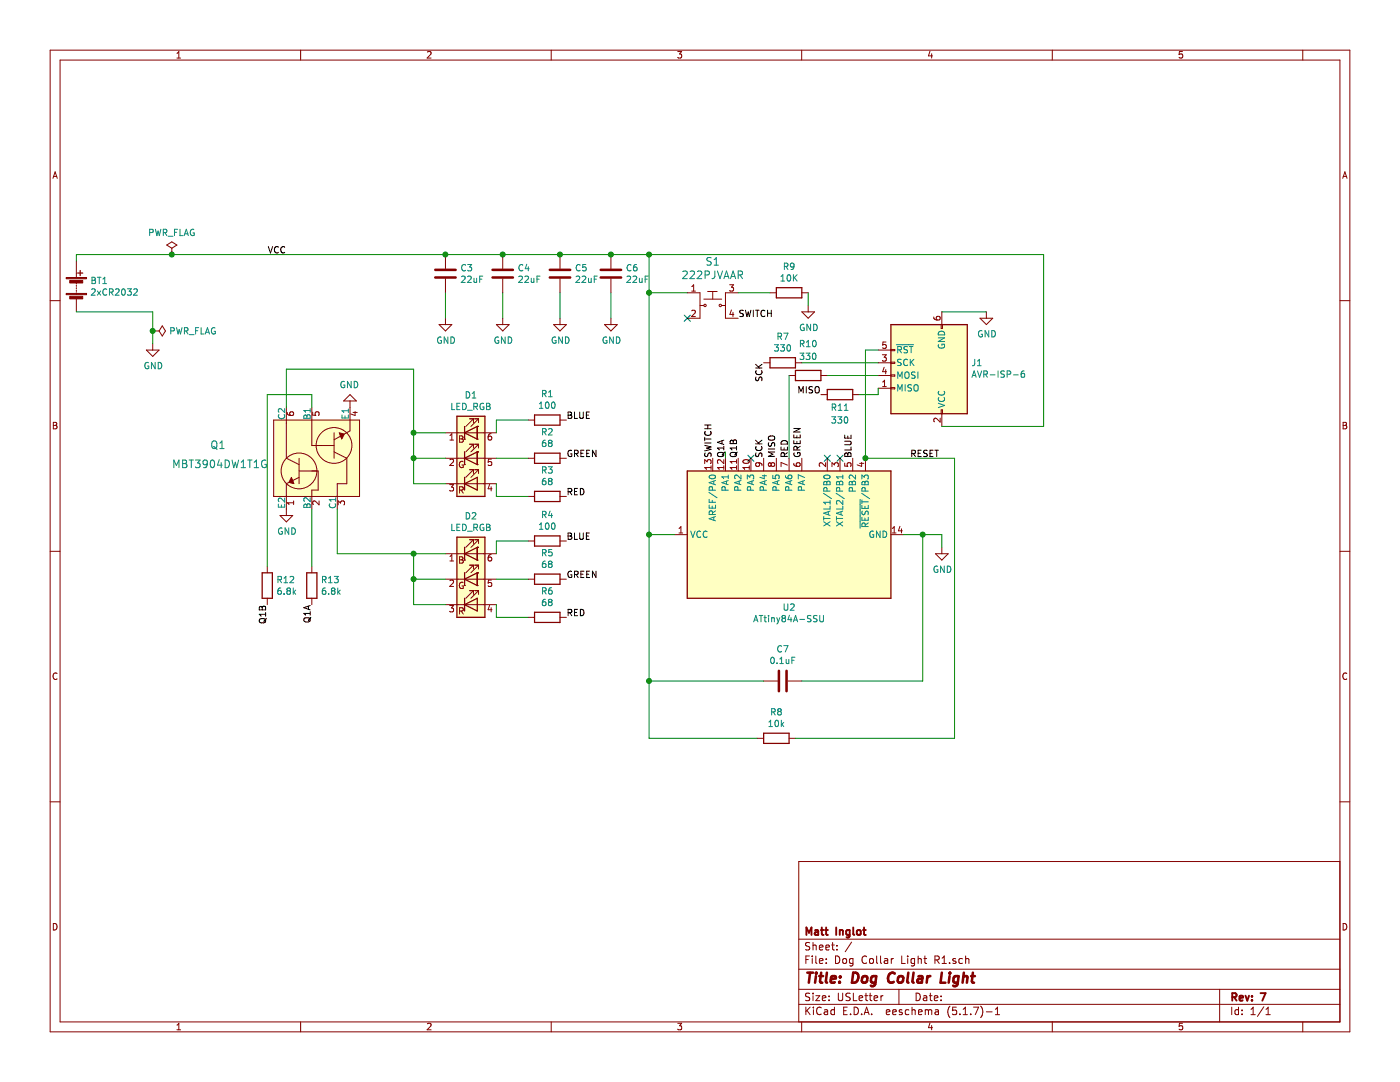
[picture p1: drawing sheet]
EESchema Schematic File Version 4
EELAYER 30 0
EELAYER END
$Descr USLetter 11000 8500
encoding utf-8
Sheet 1 1
Title "Dog Collar Light"
Date ""
Rev "7"
Comp "Matt Inglot"
Comment1 "Licensed under CC-BY-SA-4.0"
Comment2 ""
Comment3 ""
Comment4 ""
$EndDescr
$Comp
L Device:C C6
U 1 1
P 4800 2150
F 0 "C6" H 4915 2196 50  0000 L CNN
F 1 "22uF" H 4915 2105 50  0000 L CNN
F 2 "Capacitor_SMD:C_0805_2012Metric_Pad1.15x1.40mm_HandSolder" H 4838 2000 50  0001 C CNN
F 3 "~" H 4800 2150 50  0001 C CNN
	1    4800 2150
	1    0    0    -1  
$EndComp
$Comp
L power:GND #PWR011
U 1 1
P 4800 2500
F 0 "#PWR011" H 4800 2250 50  0001 C CNN
F 1 "GND" H 4805 2327 50  0000 C CNN
F 2 "" H 4800 2500 50  0001 C CNN
F 3 "" H 4800 2500 50  0001 C CNN
	1    4800 2500
	1    0    0    -1  
$EndComp
Wire Wire Line
	4800 2300 4800 2500
$Comp
L power:GND #PWR014
U 1 1
P 7750 2450
F 0 "#PWR014" H 7750 2200 50  0001 C CNN
F 1 "GND" H 7755 2277 50  0000 C CNN
F 2 "" H 7750 2450 50  0001 C CNN
F 3 "" H 7750 2450 50  0001 C CNN
	1    7750 2450
	1    0    0    -1  
$EndComp
$Comp
L Device:R R11
U 1 1
P 6600 3100
F 0 "R11" V 6700 3100 50  0000 C CNN
F 1 "330" V 6800 3100 50  0000 C CNN
F 2 "Resistor_SMD:R_0805_2012Metric_Pad1.15x1.40mm_HandSolder" V 6530 3100 50  0001 C CNN
F 3 "~" H 6600 3100 50  0001 C CNN
	1    6600 3100
	0    1    1    0   
$EndComp
$Comp
L MCU_Microchip_ATtiny:ATtiny84A-SSU U2
U 1 1
P 6200 4200
F 0 "U2" V 5625 4200 50  0000 C CNN
F 1 "ATtiny84A-SSU" V 5534 4200 50  0000 C CNN
F 2 "Package_SO:SOIC-14_3.9x8.7mm_P1.27mm" H 6200 4200 50  0001 C CIN
F 3 "http://ww1.microchip.com/downloads/en/DeviceDoc/doc8183.pdf" H 6200 4200 50  0001 C CNN
	1    6200 4200
	0    -1   -1   0   
$EndComp
$Comp
L Device:C C7
U 1 1
P 6150 5350
F 0 "C7" V 5898 5350 50  0000 C CNN
F 1 "0.1uF" V 5989 5350 50  0000 C CNN
F 2 "Capacitor_SMD:C_0805_2012Metric_Pad1.15x1.40mm_HandSolder" H 6188 5200 50  0001 C CNN
F 3 "~" H 6150 5350 50  0001 C CNN
	1    6150 5350
	0    1    1    0   
$EndComp
Wire Wire Line
	7250 4200 7250 5350
Wire Wire Line
	7250 5350 6300 5350
Wire Wire Line
	6000 5350 5100 5350
Wire Wire Line
	5100 4200 5300 4200
$Comp
L Device:R R8
U 1 1
P 6100 5800
F 0 "R8" V 5893 5800 50  0000 C CNN
F 1 "10k" V 5984 5800 50  0000 C CNN
F 2 "Resistor_SMD:R_0805_2012Metric_Pad1.15x1.40mm_HandSolder" V 6030 5800 50  0001 C CNN
F 3 "~" H 6100 5800 50  0001 C CNN
	1    6100 5800
	0    1    1    0   
$EndComp
Wire Wire Line
	6800 3600 7500 3600
Wire Wire Line
	7500 3600 7500 5800
Wire Wire Line
	7500 5800 6250 5800
Wire Wire Line
	5950 5800 5100 5800
Wire Wire Line
	5100 4200 5100 5350
Connection ~ 5100 5350
Wire Wire Line
	5100 5350 5100 5800
Wire Wire Line
	6800 2750 6900 2750
Connection ~ 6800 3600
Connection ~ 5100 4200
Wire Wire Line
	6800 3600 6800 2750
$Comp
L Device:R R7
U 1 1
P 6150 2850
F 0 "R7" V 5943 2850 50  0000 C CNN
F 1 "330" V 6034 2850 50  0000 C CNN
F 2 "Resistor_SMD:R_0805_2012Metric_Pad1.15x1.40mm_HandSolder" V 6080 2850 50  0001 C CNN
F 3 "~" H 6150 2850 50  0001 C CNN
	1    6150 2850
	0    1    1    0   
$EndComp
Wire Wire Line
	6900 3100 6900 3050
Wire Wire Line
	6900 2850 6300 2850
Wire Wire Line
	6500 2950 6900 2950
$Comp
L Device:R R10
U 1 1
P 6350 2950
F 0 "R10" V 6100 2950 50  0000 C CNN
F 1 "330" V 6200 2950 50  0000 C CNN
F 2 "Resistor_SMD:R_0805_2012Metric_Pad1.15x1.40mm_HandSolder" V 6280 2950 50  0001 C CNN
F 3 "~" H 6350 2950 50  0001 C CNN
	1    6350 2950
	0    1    1    0   
$EndComp
$Comp
L power:GND #PWR013
U 1 1
P 7400 4300
F 0 "#PWR013" H 7400 4050 50  0001 C CNN
F 1 "GND" H 7405 4127 50  0000 C CNN
F 2 "" H 7400 4300 50  0001 C CNN
F 3 "" H 7400 4300 50  0001 C CNN
	1    7400 4300
	1    0    0    -1  
$EndComp
Wire Wire Line
	7400 4300 7400 4200
Wire Wire Line
	7100 4200 7250 4200
Connection ~ 7250 4200
Wire Wire Line
	7250 4200 7400 4200
$Comp
L Connector:AVR-ISP-6 J1
U 1 1
P 7300 2850
F 0 "J1" H 6970 2854 50  0000 R CNN
F 1 "AVR-ISP-6" H 6970 2945 50  0000 R CNN
F 2 "Connector_PinHeader_2.54mm:PinHeader_2x03_P2.54mm_Vertical" V 7050 2900 50  0001 C CNN
F 3 " ~" H 6025 2300 50  0001 C CNN
	1    7300 2850
	-1   0    0    1   
$EndComp
$Comp
L Device:LED_BGR D1
U 1 1
P 3700 3600
F 0 "D1" H 3700 4097 50  0000 C CNN
F 1 "LED_RGB" H 3700 4006 50  0000 C CNN
F 2 "mi-footprint:LED_Cree-SLV6A" H 3700 3550 50  0001 C CNN
F 3 "~" H 3700 3550 50  0001 C CNN
	1    3700 3600
	1    0    0    -1  
$EndComp
$Comp
L Device:LED_BGR D2
U 1 1
P 3700 4550
F 0 "D2" H 3700 5047 50  0000 C CNN
F 1 "LED_RGB" H 3700 4956 50  0000 C CNN
F 2 "mi-footprint:LED_Cree-SLV6A" H 3700 4500 50  0001 C CNN
F 3 "~" H 3700 4500 50  0001 C CNN
	1    3700 4550
	1    0    0    -1  
$EndComp
$Comp
L Device:R R1
U 1 1
P 4300 3300
F 0 "R1" V 4093 3300 50  0000 C CNN
F 1 "100" V 4184 3300 50  0000 C CNN
F 2 "Resistor_SMD:R_0805_2012Metric_Pad1.15x1.40mm_HandSolder" V 4230 3300 50  0001 C CNN
F 3 "~" H 4300 3300 50  0001 C CNN
	1    4300 3300
	0    1    1    0   
$EndComp
$Comp
L Device:R R2
U 1 1
P 4300 3600
F 0 "R2" V 4093 3600 50  0000 C CNN
F 1 "68" V 4184 3600 50  0000 C CNN
F 2 "Resistor_SMD:R_0805_2012Metric_Pad1.15x1.40mm_HandSolder" V 4230 3600 50  0001 C CNN
F 3 "~" H 4300 3600 50  0001 C CNN
	1    4300 3600
	0    1    1    0   
$EndComp
$Comp
L Device:R R3
U 1 1
P 4300 3900
F 0 "R3" V 4093 3900 50  0000 C CNN
F 1 "68" V 4184 3900 50  0000 C CNN
F 2 "Resistor_SMD:R_0805_2012Metric_Pad1.15x1.40mm_HandSolder" V 4230 3900 50  0001 C CNN
F 3 "~" H 4300 3900 50  0001 C CNN
	1    4300 3900
	0    1    1    0   
$EndComp
$Comp
L Device:R R4
U 1 1
P 4300 4250
F 0 "R4" V 4093 4250 50  0000 C CNN
F 1 "100" V 4184 4250 50  0000 C CNN
F 2 "Resistor_SMD:R_0805_2012Metric_Pad1.15x1.40mm_HandSolder" V 4230 4250 50  0001 C CNN
F 3 "~" H 4300 4250 50  0001 C CNN
	1    4300 4250
	0    1    1    0   
$EndComp
$Comp
L Device:R R5
U 1 1
P 4300 4550
F 0 "R5" V 4093 4550 50  0000 C CNN
F 1 "68" V 4184 4550 50  0000 C CNN
F 2 "Resistor_SMD:R_0805_2012Metric_Pad1.15x1.40mm_HandSolder" V 4230 4550 50  0001 C CNN
F 3 "~" H 4300 4550 50  0001 C CNN
	1    4300 4550
	0    1    1    0   
$EndComp
$Comp
L Device:R R6
U 1 1
P 4300 4850
F 0 "R6" V 4093 4850 50  0000 C CNN
F 1 "68" V 4184 4850 50  0000 C CNN
F 2 "Resistor_SMD:R_0805_2012Metric_Pad1.15x1.40mm_HandSolder" V 4230 4850 50  0001 C CNN
F 3 "~" H 4300 4850 50  0001 C CNN
	1    4300 4850
	0    1    1    0   
$EndComp
$Comp
L dk_Transistors-Bipolar-BJT-Arrays:MBT3904DW1T1G Q1
U 1 1
P 2450 3600
F 0 "Q1" H 3250 3500 60  0000 R CNN
F 1 "MBT3904DW1T1G" H 3550 3650 60  0000 R CNN
F 2 "digikey-footprints:SOT-363" H 2650 3800 60  0001 L CNN
F 3 "http://www.onsemi.com/pub/Collateral/MBT3904DW1T1-D.PDF" H 2650 3900 60  0001 L CNN
F 4 "MBT3904DW1T1GOSCT-ND" H 2650 4000 60  0001 L CNN "Digi-Key_PN"
F 5 "MBT3904DW1T1G" H 2650 4100 60  0001 L CNN "MPN"
F 6 "Discrete Semiconductor Products" H 2650 4200 60  0001 L CNN "Category"
F 7 "Transistors - Bipolar (BJT) - Arrays" H 2650 4300 60  0001 L CNN "Family"
F 8 "http://www.onsemi.com/pub/Collateral/MBT3904DW1T1-D.PDF" H 2650 4400 60  0001 L CNN "DK_Datasheet_Link"
F 9 "/product-detail/en/on-semiconductor/MBT3904DW1T1G/MBT3904DW1T1GOSCT-ND/918012" H 2650 4500 60  0001 L CNN "DK_Detail_Page"
F 10 "TRANS 2NPN 40V 0.2A SC88" H 2650 4600 60  0001 L CNN "Description"
F 11 "ON Semiconductor" H 2650 4700 60  0001 L CNN "Manufacturer"
F 12 "Active" H 2650 4800 60  0001 L CNN "Status"
	1    2450 3600
	-1   0    0    1   
$EndComp
Wire Wire Line
	3500 3400 3250 3400
Wire Wire Line
	3250 2900 2250 2900
Wire Wire Line
	2250 2900 2250 3200
Wire Wire Line
	3500 3600 3250 3600
Wire Wire Line
	3250 2900 3250 3400
Connection ~ 3250 3400
Wire Wire Line
	3250 3400 3250 3600
Wire Wire Line
	3500 3800 3250 3800
Wire Wire Line
	3250 3800 3250 3600
Connection ~ 3250 3600
Wire Wire Line
	2650 4350 2650 4000
Wire Wire Line
	2650 4350 3250 4350
Wire Wire Line
	3500 4550 3250 4550
Wire Wire Line
	3250 4550 3250 4350
Connection ~ 3250 4350
Wire Wire Line
	3250 4350 3500 4350
Wire Wire Line
	3500 4750 3250 4750
Wire Wire Line
	3250 4750 3250 4550
Connection ~ 3250 4550
$Comp
L power:GND #PWR04
U 1 1
P 2250 4000
F 0 "#PWR04" H 2250 3750 50  0001 C CNN
F 1 "GND" H 2255 3827 50  0000 C CNN
F 2 "" H 2250 4000 50  0001 C CNN
F 3 "" H 2250 4000 50  0001 C CNN
	1    2250 4000
	1    0    0    -1  
$EndComp
$Comp
L power:GND #PWR06
U 1 1
P 2750 3200
F 0 "#PWR06" H 2750 2950 50  0001 C CNN
F 1 "GND" H 2755 3027 50  0000 C CNN
F 2 "" H 2750 3200 50  0001 C CNN
F 3 "" H 2750 3200 50  0001 C CNN
	1    2750 3200
	-1   0    0    1   
$EndComp
Wire Wire Line
	4150 3300 3900 3300
Wire Wire Line
	3900 3300 3900 3400
Wire Wire Line
	4150 3900 3900 3900
Wire Wire Line
	3900 3900 3900 3800
Wire Wire Line
	4150 3600 3900 3600
Wire Wire Line
	4150 4250 3900 4250
Wire Wire Line
	3900 4250 3900 4350
Wire Wire Line
	4150 4850 3900 4850
Wire Wire Line
	3900 4850 3900 4750
Wire Wire Line
	4150 4550 3900 4550
Wire Wire Line
	5700 3600 5700 3550
Wire Wire Line
	2100 3100 2450 3100
Wire Wire Line
	2450 3100 2450 3200
$Comp
L Device:Battery BT1
U 1 1
P 600 2250
F 0 "BT1" H 708 2296 50  0000 L CNN
F 1 "2xCR2032" H 708 2205 50  0000 L CNN
F 2 "mi-footprint:BatteryHolder_Keystone_3024" V 600 2310 50  0001 C CNN
F 3 "~" V 600 2310 50  0001 C CNN
	1    600  2250
	1    0    0    -1  
$EndComp
Wire Wire Line
	600  2050 600  2000
$Comp
L Device:R R9
U 1 1
P 6200 2300
F 0 "R9" V 5993 2300 50  0000 C CNN
F 1 "10K" V 6084 2300 50  0000 C CNN
F 2 "Resistor_SMD:R_0805_2012Metric_Pad1.15x1.40mm_HandSolder" V 6130 2300 50  0001 C CNN
F 3 "~" H 6200 2300 50  0001 C CNN
	1    6200 2300
	0    1    1    0   
$EndComp
$Comp
L power:GND #PWR012
U 1 1
P 6350 2400
F 0 "#PWR012" H 6350 2150 50  0001 C CNN
F 1 "GND" H 6355 2227 50  0000 C CNN
F 2 "" H 6350 2400 50  0001 C CNN
F 3 "" H 6350 2400 50  0001 C CNN
	1    6350 2400
	1    0    0    -1  
$EndComp
Wire Wire Line
	6350 2300 6350 2400
Wire Wire Line
	7750 2450 7400 2450
Wire Wire Line
	5100 2000 5100 2300
$Comp
L dk_Tactile-Switches:1825910-6 S1
U 1 1
P 5600 2400
F 0 "S1" H 5600 2747 60  0000 C CNN
F 1 "222PJVAAR" H 5600 2641 60  0000 C CNN
F 2 "mi-footprint:Switch_222PJVAAR" H 5800 2600 60  0001 L CNN
F 3 "https://www.te.com/commerce/DocumentDelivery/DDEController?Action=srchrtrv&DocNm=1825910&DocType=Customer+Drawing&DocLang=English" H 5800 2700 60  0001 L CNN
F 4 "450-1650-ND" H 5800 2800 60  0001 L CNN "Digi-Key_PN"
F 5 "1825910-6" H 5800 2900 60  0001 L CNN "MPN"
F 6 "Switches" H 5800 3000 60  0001 L CNN "Category"
F 7 "Tactile Switches" H 5800 3100 60  0001 L CNN "Family"
F 8 "https://www.te.com/commerce/DocumentDelivery/DDEController?Action=srchrtrv&DocNm=1825910&DocType=Customer+Drawing&DocLang=English" H 5800 3200 60  0001 L CNN "DK_Datasheet_Link"
F 9 "/product-detail/en/te-connectivity-alcoswitch-switches/1825910-6/450-1650-ND/1632536" H 5800 3300 60  0001 L CNN "DK_Detail_Page"
F 10 "SWITCH TACTILE SPST-NO 0.05A 24V" H 5800 3400 60  0001 L CNN "Description"
F 11 "TE Connectivity ALCOSWITCH Switches" H 5800 3500 60  0001 L CNN "Manufacturer"
F 12 "Active" H 5800 3600 60  0001 L CNN "Status"
	1    5600 2400
	1    0    0    -1  
$EndComp
Wire Wire Line
	6050 2300 5800 2300
Wire Wire Line
	5400 2300 5100 2300
Connection ~ 5100 2300
Wire Wire Line
	4800 2000 5100 2000
$Comp
L Device:C C5
U 1 1
P 4400 2150
F 0 "C5" H 4515 2196 50  0000 L CNN
F 1 "22uF" H 4515 2105 50  0000 L CNN
F 2 "Capacitor_SMD:C_0805_2012Metric_Pad1.15x1.40mm_HandSolder" H 4438 2000 50  0001 C CNN
F 3 "~" H 4400 2150 50  0001 C CNN
	1    4400 2150
	1    0    0    -1  
$EndComp
$Comp
L power:GND #PWR010
U 1 1
P 4400 2500
F 0 "#PWR010" H 4400 2250 50  0001 C CNN
F 1 "GND" H 4405 2327 50  0000 C CNN
F 2 "" H 4400 2500 50  0001 C CNN
F 3 "" H 4400 2500 50  0001 C CNN
	1    4400 2500
	1    0    0    -1  
$EndComp
Wire Wire Line
	4400 2300 4400 2500
Connection ~ 4800 2000
Connection ~ 4400 2000
Wire Wire Line
	4400 2000 4800 2000
$Comp
L Device:C C3
U 1 1
P 3500 2150
F 0 "C3" H 3615 2196 50  0000 L CNN
F 1 "22uF" H 3615 2105 50  0000 L CNN
F 2 "Capacitor_SMD:C_0805_2012Metric_Pad1.15x1.40mm_HandSolder" H 3538 2000 50  0001 C CNN
F 3 "~" H 3500 2150 50  0001 C CNN
	1    3500 2150
	1    0    0    -1  
$EndComp
$Comp
L power:GND #PWR08
U 1 1
P 3500 2500
F 0 "#PWR08" H 3500 2250 50  0001 C CNN
F 1 "GND" H 3505 2327 50  0000 C CNN
F 2 "" H 3500 2500 50  0001 C CNN
F 3 "" H 3500 2500 50  0001 C CNN
	1    3500 2500
	1    0    0    -1  
$EndComp
Wire Wire Line
	3500 2300 3500 2500
$Comp
L Device:R R13
U 1 1
P 2450 4600
F 0 "R13" H 2520 4646 50  0000 L CNN
F 1 "6.8k" H 2520 4555 50  0000 L CNN
F 2 "Resistor_SMD:R_0805_2012Metric_Pad1.15x1.40mm_HandSolder" V 2380 4600 50  0001 C CNN
F 3 "~" H 2450 4600 50  0001 C CNN
	1    2450 4600
	1    0    0    -1  
$EndComp
Wire Wire Line
	2450 4000 2450 4450
$Comp
L Device:R R12
U 1 1
P 2100 4600
F 0 "R12" H 2170 4646 50  0000 L CNN
F 1 "6.8k" H 2170 4555 50  0000 L CNN
F 2 "Resistor_SMD:R_0805_2012Metric_Pad1.15x1.40mm_HandSolder" V 2030 4600 50  0001 C CNN
F 3 "~" H 2100 4600 50  0001 C CNN
	1    2100 4600
	1    0    0    -1  
$EndComp
Wire Wire Line
	2100 3100 2100 4450
Wire Wire Line
	6900 3100 6750 3100
NoConn ~ 6500 3600
NoConn ~ 6600 3600
NoConn ~ 5900 3600
NoConn ~ 5400 2500
$Comp
L power:PWR_FLAG #FLG0101
U 1 1
P 1350 2000
F 0 "#FLG0101" H 1350 2075 50  0001 C CNN
F 1 "PWR_FLAG" H 1350 2173 50  0000 C CNN
F 2 "" H 1350 2000 50  0001 C CNN
F 3 "~" H 1350 2000 50  0001 C CNN
	1    1350 2000
	1    0    0    -1  
$EndComp
Connection ~ 1350 2000
Wire Wire Line
	1200 2450 600  2450
$Comp
L power:GND #PWR0101
U 1 1
P 1200 2700
F 0 "#PWR0101" H 1200 2450 50  0001 C CNN
F 1 "GND" H 1205 2527 50  0000 C CNN
F 2 "" H 1200 2700 50  0001 C CNN
F 3 "" H 1200 2700 50  0001 C CNN
	1    1200 2700
	1    0    0    -1  
$EndComp
Wire Wire Line
	1200 2450 1200 2600
$Comp
L power:PWR_FLAG #FLG0102
U 1 1
P 1200 2600
F 0 "#FLG0102" H 1200 2675 50  0001 C CNN
F 1 "PWR_FLAG" V 1200 2728 50  0000 L CNN
F 2 "" H 1200 2600 50  0001 C CNN
F 3 "~" H 1200 2600 50  0001 C CNN
	1    1200 2600
	0    1    1    0   
$EndComp
Connection ~ 1200 2600
Wire Wire Line
	1200 2600 1200 2700
Connection ~ 3950 2000
Wire Wire Line
	3950 2000 4400 2000
Wire Wire Line
	3950 2300 3950 2500
$Comp
L power:GND #PWR09
U 1 1
P 3950 2500
F 0 "#PWR09" H 3950 2250 50  0001 C CNN
F 1 "GND" H 3955 2327 50  0000 C CNN
F 2 "" H 3950 2500 50  0001 C CNN
F 3 "" H 3950 2500 50  0001 C CNN
	1    3950 2500
	1    0    0    -1  
$EndComp
$Comp
L Device:C C4
U 1 1
P 3950 2150
F 0 "C4" H 4065 2196 50  0000 L CNN
F 1 "22uF" H 4065 2105 50  0000 L CNN
F 2 "Capacitor_SMD:C_0805_2012Metric_Pad1.15x1.40mm_HandSolder" H 3988 2000 50  0001 C CNN
F 3 "~" H 3950 2150 50  0001 C CNN
	1    3950 2150
	1    0    0    -1  
$EndComp
Connection ~ 3500 2000
Wire Wire Line
	3500 2000 3950 2000
Wire Wire Line
	600  2000 1350 2000
Wire Wire Line
	1350 2000 3500 2000
Text Label 6700 3600 1    50   ~ 0
BLUE
Text Label 4450 3300 0    50   ~ 0
BLUE
Text Label 4450 4250 0    50   ~ 0
BLUE
Text Label 4450 3600 0    50   ~ 0
GREEN
Text Label 6300 3600 1    50   ~ 0
GREEN
Text Label 4450 4550 0    50   ~ 0
GREEN
Text Label 4450 3900 0    50   ~ 0
RED
Wire Wire Line
	6200 2950 6200 3600
Text Label 6200 3600 1    50   ~ 0
RED
Text Label 4450 4850 0    50   ~ 0
RED
Text Label 6450 3100 2    50   ~ 0
MISO
Text Label 6100 3600 1    50   ~ 0
MISO
Text Label 6000 2850 3    50   ~ 0
SCK
Text Label 6000 3600 1    50   ~ 0
SCK
Text Label 2250 2000 2    50   ~ 0
VCC
Text Label 5700 3600 1    50   ~ 0
Q1A
Text Label 2450 4750 3    50   ~ 0
Q1A
Text Label 2100 4750 3    50   ~ 0
Q1B
Text Label 5800 3600 1    50   ~ 0
Q1B
Text Label 5600 3600 1    50   ~ 0
SWITCH
Text Label 5800 2500 0    50   ~ 0
SWITCH
Wire Wire Line
	5100 2000 8200 2000
Wire Wire Line
	8200 2000 8200 3350
Wire Wire Line
	8200 3350 7400 3350
Connection ~ 5100 2000
Wire Wire Line
	5100 2300 5100 4200
Text Label 7150 3600 0    50   ~ 0
RESET
$EndSCHEMATC
